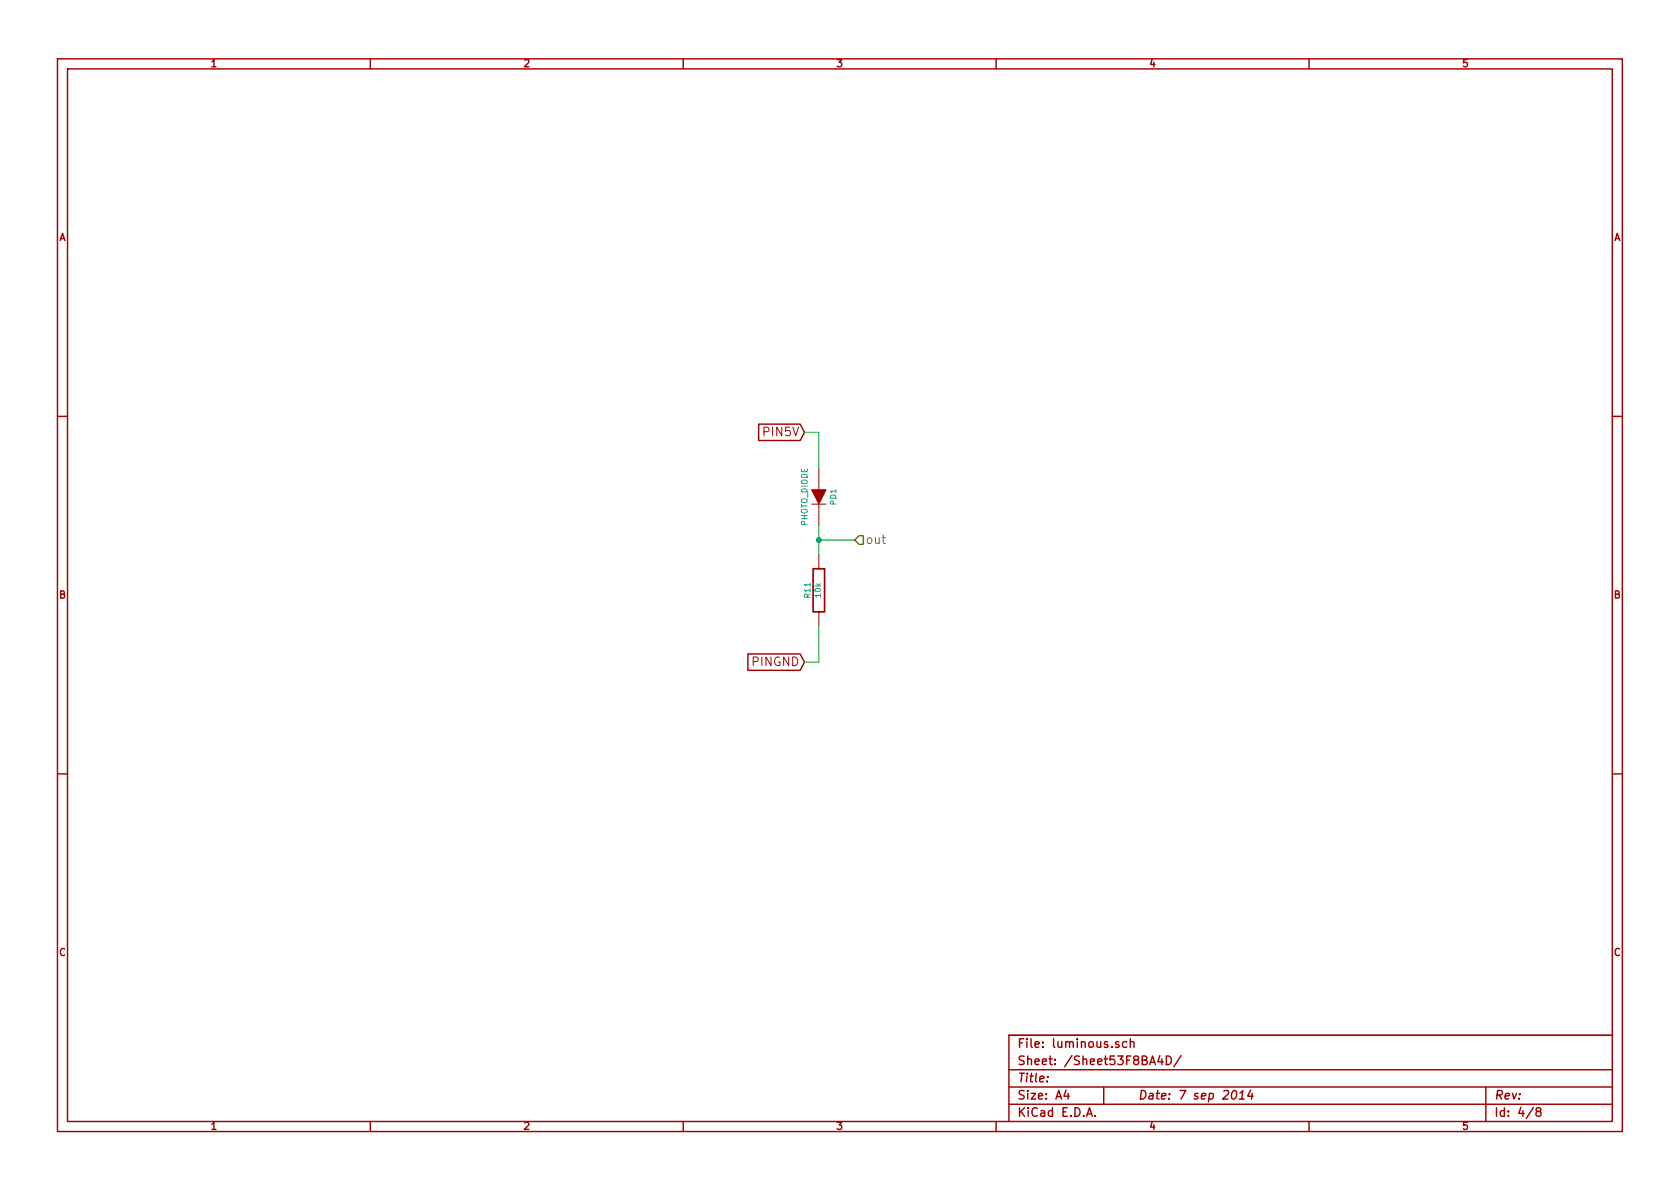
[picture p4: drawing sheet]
<svg xmlns="http://www.w3.org/2000/svg" width="297mm" height="210mm" viewBox="0 0 297 210" stroke-linecap="round" stroke-linejoin="round" font-family="sans-serif">
<g fill="none" stroke="#a00000" stroke-width=".25">
<path d="M10.2 10.4h276.6v189.7h-276.6zM11.9 12.2h273.2v186.1h-273.2zM65.5 10.4v1.8M120.8 10.4v1.8M176.1 10.4v1.8M231.4 10.4v1.8M10.2 73.6h1.7M134.1 75h7.4l.7 1.4-.7 1.5h-7.4zM285.1 73.6h1.7M132.2 115.6h9.3l.7 1.5-.7 1.4h-9.3zM10.2 136.8h1.7M285.1 136.8h1.7"/>
<path d="M65.5 198.3v1.8M120.8 198.3v1.8M176.1 198.3v1.8M178.4 189.2h106.7M178.4 195.3h106.7M178.4 192.2h106.7M185.2 190.4v.1M188.5 192.8l-.4 1h1M188.8 193.3v1.1M192.1 197.4l.5-1.5 .5 1.5M192.3 197h.7M193.6 197.3v.1"/>
<path d="M195.1 192.2v3.1M197.8 184.3l-.3-.1-.3 .2 .1 .2 .5 .2v.3h-.6M199.2 184.3a.48 .48 0 0 0-.6 0v.8l.2 .1 .4-.1M199.8 184.3h.1a.36 .36 0 0 1 .6 .1v.8M199.8 183.7v1.5M205.1 186.7l-.4 1.1h1M205.4 187.2v1.1M206.2 186.7a.77 .77 0 0 1 .9 .8 .77 .77 0 0 1-.9 .8zM208.8 186.7l-1.3 1.9M218 193l.3-.2a.88 .88 0 0 1-.3 1.6l-.2-.3a1.19 1.19 0 0 1 .2-1.1zM219.1 194.4h.9M219.2 193.3l.5-.5-.1 1.6"/>
<path d="M221.1 192.8l-.5 1h1M221.4 193.3l-.1 1.1M231.4 198.3v1.8M262.7 192.2v6.1M271.1 195.8l-1.3 2M271.9 196.5l-.3-.2 .1-.3a.48 .48 0 0 1 .7 0l.1 .3-.2 .2h-.4l-.3 .3 .1 .5 .2 .1h.3l.3-.3v-.3l-.3-.3M285.1 183.1h-106.7v15.2"/>
</g>
<path d="M151.1 95.5l.8-.8h.8v1.6h-.8z" fill="none" stroke="#808000" stroke-width=".25"/>
<path d="M143.5 89.1h2.5M144.8 82.8v3.8M144.8 89.1v3.9M144.8 98v2.6M144.8 108.2v2.5" fill="none" stroke="#a00000" stroke-width=".18"/>
<path d="M143.5 86.6h2.5l-1.2 2.5z" fill="#a00000" stroke="#a00000" stroke-width=".18"/>
<path d="M143.8 100.6h2v7.6h-2z" fill="none" stroke="#a00000" stroke-width=".3"/>
<path d="M142.2 76.4h2.6v6.4M144.8 93v5M144.8 95.5h6.3M144.8 110.7v6.4h-2.6" fill="none" stroke="#00a000" stroke-width=".18"/>
<circle cx="144.8" cy="95.5" r=".41" fill="#00a000" stroke="#00a000" stroke-width=".25"/>
<g font-size="2.1" fill="#a00000">
<text x="135.2" y="77.2">PIN5V</text>
<text x="133.1" y="117.9">PINGND</text>
<text x="179.9" y="185.4">File: luminous.sch</text>
<text x="179.9" y="191.5">Title:</text>
<text x="179.9" y="188.4">Sheet: /Sheet53F8BA4D/</text>
<text x="179.9" y="197.6">KiCad E.D.A.</text>
<text x="179.9" y="194.5">Size: A4</text>
<text x="201.2" y="194.5">Date: 7 sep 2014</text>
<text x="264.2" y="194.5">Rev:</text>
<text x="264.2" y="197.6">Id: 4/8</text>
</g>
<text font-size="2.1" fill="#808000" x="153.1" y="96.3">out</text>
<g font-size="1.8" fill="#a00000">
<text x="37.3" y="11.9">1</text>
<text x="92.7" y="11.9">2</text>
<text x="148" y="11.9">3</text>
<text x="203.3" y="11.9">4</text>
<text x="258.6" y="11.9">5</text>
<text x="10.4" y="42.7">A</text>
<text x="285.3" y="42.7">A</text>
<text x="10.4" y="105.9">B</text>
<text x="285.3" y="105.9">B</text>
<text x="10.4" y="169.1">C</text>
<text x="285.3" y="169.1">C</text>
<text x="37.3" y="199.8">1</text>
<text x="92.7" y="199.8">2</text>
<text x="148" y="199.8">3</text>
<text x="203.3" y="199.8">4</text>
<text x="258.6" y="199.8">5</text>
</g>
<g font-size="1.4" fill="#00a0a0">
<text x="147.9" y="89.2" transform="rotate(-90 147.9 89.2)">PD1</text>
<text x="142.8" y="93" transform="rotate(-90 142.8 93)">PHOTO_DIODE</text>
<text x="143.3" y="105.7" transform="rotate(-90 143.3 105.7)">R11</text>
<text x="145.2" y="105.6" transform="rotate(-90 145.2 105.6)">10k</text>
</g>
</svg>
